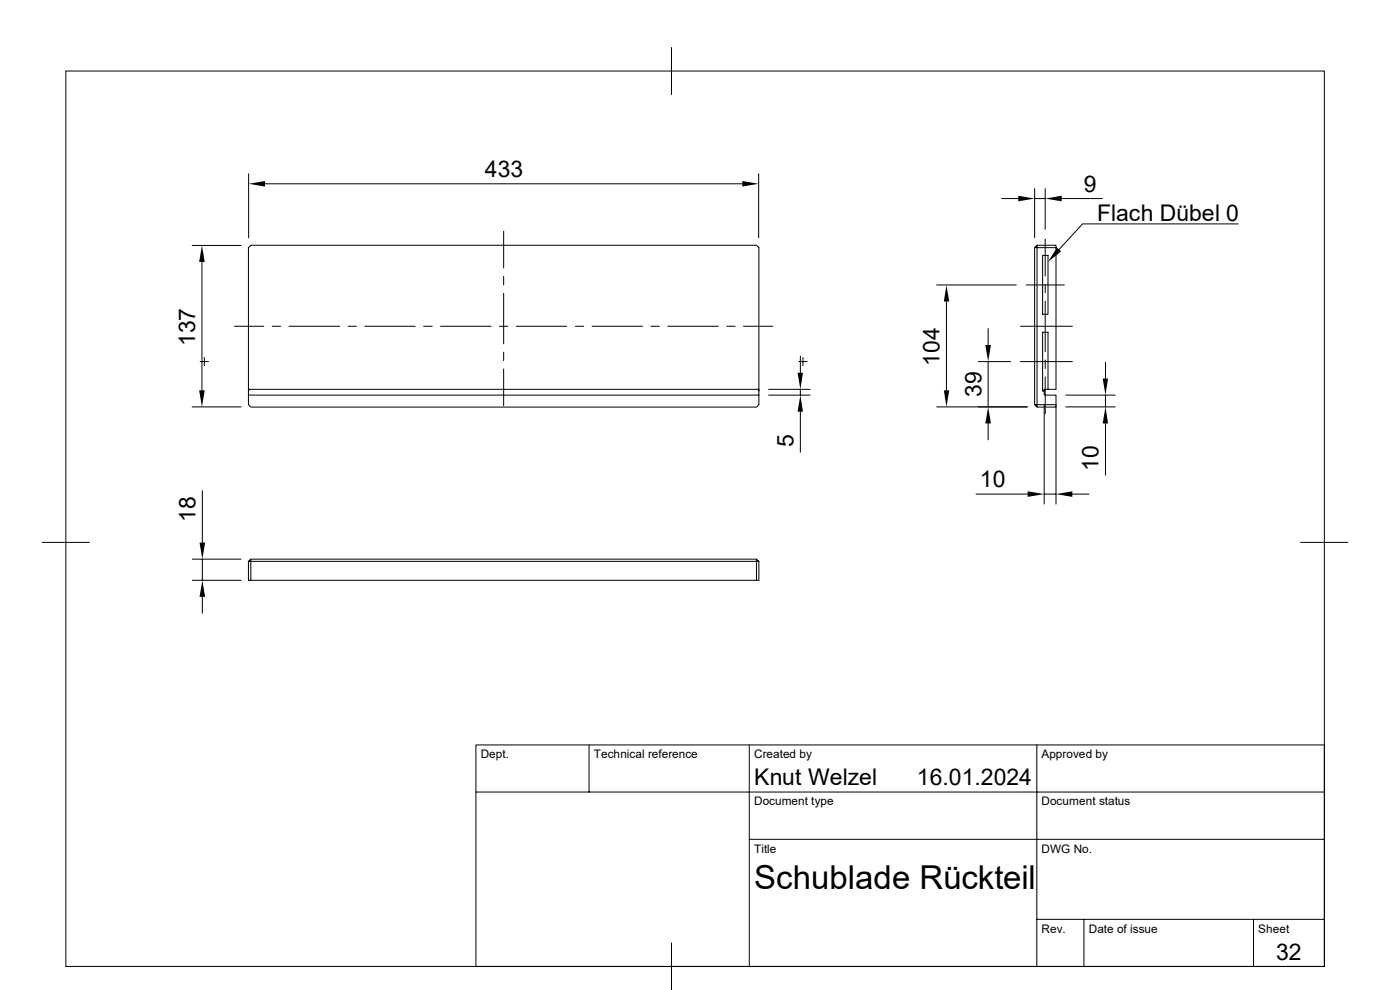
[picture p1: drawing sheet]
<svg xmlns="http://www.w3.org/2000/svg" width="297mm" height="210mm" viewBox="0 0 297 210" stroke-linecap="round" stroke-linejoin="round" font-family="sans-serif">
<g fill="none" stroke="#000" stroke-width=".21">
<path d="M14 15.1h267v189.9h-267zM142.5 10.1v10M52.7 36.9v13.6M56.2 39h101.3M161 36.9v13.6M40.8 52.1h10.3M42.8 55.6v27.2M106.8 49.1v7.8M106.8 58.6v1.9M212.5 42.1h3.5M219.5 40v10.5M219.5 42.1h2.2"/>
<path d="M219.5 52.5v33.4M219.5 52.5l.5-.5v.5zM220 52h4v.5M221.2 54.2h1.1v12.5h-1.1zM221.7 40v8.6M221.7 50.7v7.8M224 52.5v30.1h-1.7M224 52.5h-4v33.4h4M225.3 42.1h8.5M262.7 47.5h-33l-5 5.5M42.5 76.7h1.7M43.3 75.8v1.8"/>
<path d="M49.7 69.2h6.3M57.7 69.2h1.8M61.3 69.2h10.8M73.8 69.2h1.8M77.4 69.2h10.7M89.9 69.2h1.8M93.5 69.2h10.7M106 69.2h1.7M106.8 78.3v7.8M106.8 62.2v10.7M106.8 74.7v1.8M109.5 69.2h10.7"/>
<path d="M122 69.2h1.8M125.6 69.2h10.7M138.1 69.2h1.8M141.7 69.2h10.7M154.2 69.2h1.8M157.7 69.2h6.3M169.5 76.7h1.7M169.8 75.6v3.5M170.3 75.8v1.8M198.7 60.5h16.9M200.8 64v18.8M207.6 76.7h6.8"/>
<path d="M209.6 69.7v3.5M209.6 76.7v9.6M216.5 69.2h11M216.5 76.7h11M217.7 60.5h8.1M221.2 70.5h1.1v12.1h-.8v.3h-.3zM221.7 80v7.8M221.7 60.3v1.8M221.7 63.9v10.7M221.7 76.4v1.8M234.5 76.8v3.5M40.8 86.3h10.3"/>
<path d="M52.7 82.9v.9h108.3M52.7 82.6v-30.1l.5-.5h107.3l.5 .5v30.1M52.9 82.6l-.2 .3v-.3h108.3M160.8 82.6l.2 .3v-.3M161 82.9v3l-.5 .5h-107.3l-.5-.5v-2.1M163.1 82.6h8.8M163.1 83.8h8.8M169.8 82.6v1.2M169.8 87.3v8.6M198.7 86.3h19.2M209.6 89.8v3.5M219.5 85.9h.5v.5z"/>
<path d="M221.5 85.9v21M221.5 82.9v.9h2.5v2.6h-4M224 85.9v21M226.1 86.3h10.5M226.1 83.8h10.5M234.5 83.8v2.5M234.5 89.8v11M9 115.1h10M40.8 118.6h10.3M42.9 104.1v11M42.9 118.6v4.5M52.7 119.1l.5-.5v.5z"/>
<path d="M52.7 119.1v4h.5v-4h107.3v4h.5v-4M53.2 118.6h107.3M160.5 118.6l.5 .5h-.5zM207.1 104.8h10.9M221.5 104.8h2.5M227.5 104.8h3.5M275.9 115.1h10.1M40.8 123.1h10.3M42.9 126.6v3.5M53.2 123.1h107.3M125 158v10M159 158v47"/>
<path d="M220 158v47M101 168h180M159 178.1h122M220 195h61M230 195v10M265.9 195v10M142.5 200v10M281 205v-47h-180v47"/>
</g>
<g fill="#000">
<path d="M52.7 39l3.5-.6v1.2zM157.5 38.4l3.5 .6-3.5 .6zM42.8 52.1l.6 3.5h-1.2zM216 41.5l3.5 .6-3.5 .6zM224.2 52.5l.9 .8-2.8 2.2zM221.7 42.1l3.6-.6v1.2zM169.2 79.1h1.1l-.5 3.5zM200.8 60.5l.6 3.5h-1.2zM209 73.2h1.2l-.6 3.5zM42.2 82.8h1.2l-.6 3.5zM169.8 83.8l.5 3.5h-1.1zM200.2 82.8h1.2l-.6 3.5z"/>
<path d="M209.6 86.3l.6 3.5h-1.2zM233.9 80.3h1.2l-.6 3.5zM234.5 86.3l.6 3.5h-1.2zM42.3 115.1h1.2l-.6 3.5zM218 104.2l3.5 .6-3.5 .6zM224 104.8l3.5-.6v1.2zM42.9 123.1l.6 3.5h-1.2z"/>
</g>
<text font-size="7" x="160" y="188.6">Schublade Rückteil</text>
<g font-size="4.9">
<text x="102.9" y="37.5">433</text>
<text x="230" y="40.6">9</text>
<text x="232.7" y="46.8">Flach Dübel 0</text>
<text x="41.4" y="73.4" transform="rotate(-90 41.4 73.4)">137</text>
<text x="199.3" y="77.6" transform="rotate(-90 199.3 77.6)">104</text>
<text x="208.2" y="84.2" transform="rotate(-90 208.2 84.2)">39</text>
<text x="168.3" y="94.7" transform="rotate(-90 168.3 94.7)">5</text>
<text x="233" y="99.9" transform="rotate(-90 233 99.9)">10</text>
<text x="207.9" y="103.4">10</text>
<text x="41.4" y="110.7" transform="rotate(-90 41.4 110.7)">18</text>
<text x="160" y="166.5">Knut Welzel</text>
<text x="194.5" y="166.5">16.01.2024</text>
<text x="270.7" y="203.7">32</text>
</g>
<g font-size="2.5">
<text x="102" y="160.8">Dept.</text>
<text x="126" y="160.8">Technical reference</text>
<text x="160" y="160.8">Created by</text>
<text x="220.9" y="160.8">Approved by</text>
<text x="160" y="170.9">Document type</text>
<text x="220.9" y="170.9">Document status</text>
<text x="160" y="180.8">Title</text>
<text x="220.9" y="180.8">DWG No.</text>
<text x="220.9" y="197.8">Rev.</text>
<text x="231" y="197.8">Date of issue</text>
<text x="266.9" y="197.8">Sheet</text>
</g>
</svg>
